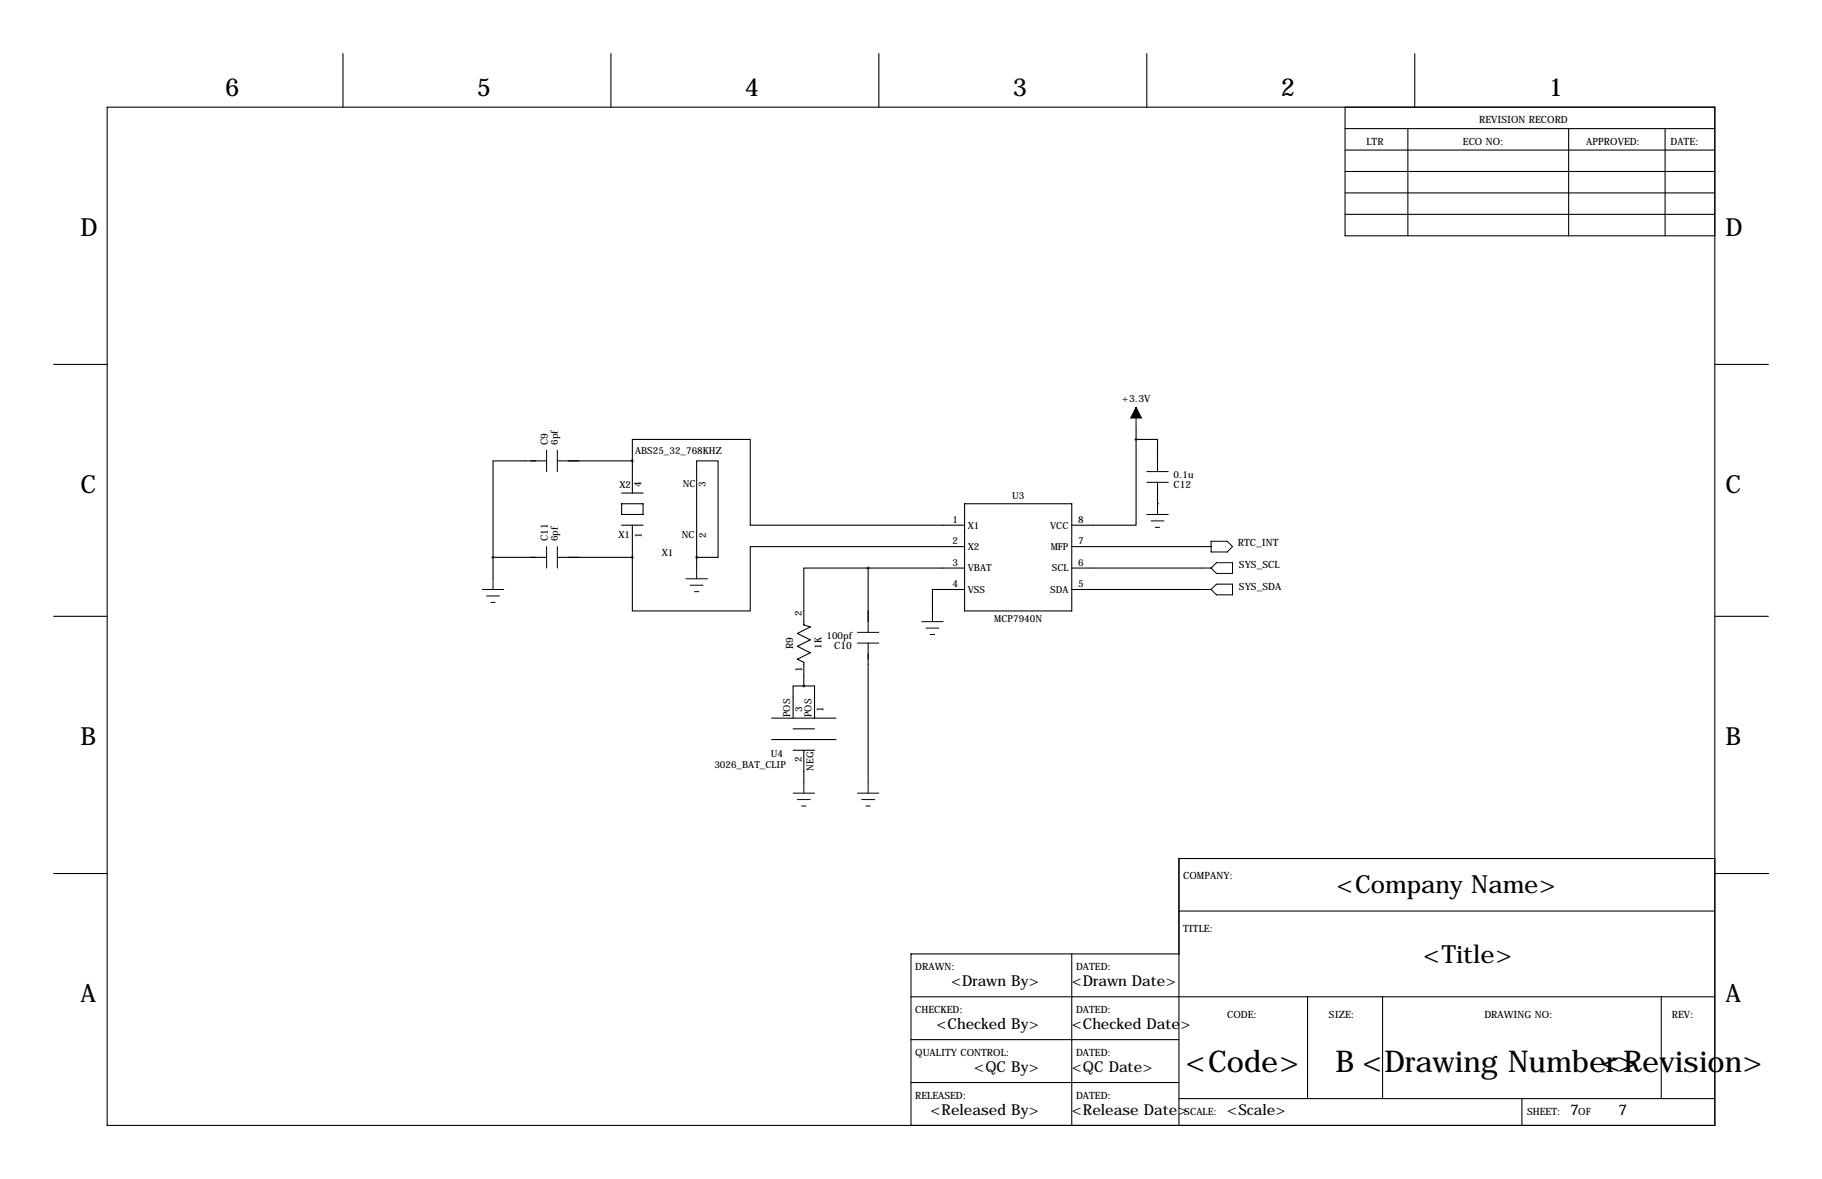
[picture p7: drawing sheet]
<svg xmlns="http://www.w3.org/2000/svg" width="432mm" height="279mm" viewBox="0 0 432 279" stroke-linecap="round" stroke-linejoin="round" font-family="sans-serif">
<g fill="none" stroke="#000" stroke-width=".25">
<path d="M81.3 12.7v12.7M144.8 12.7v12.7M208.3 12.7v12.7M271.8 12.7v12.7M335.3 12.7v12.7M25.4 25.4h381v241.3h-381zM318.8 30.5h87.6M318.8 35.6h87.6M318.8 25.4v30.5h87.6M333.7 30.5v25.4M371.8 30.5v25.4M394.6 30.5v25.4"/>
<path d="M318.8 45.7h87.6M318.8 50.8h87.6M318.8 40.6h87.6M12.7 86.4h12.7M406.4 86.4h12.7M129.5 109.2h-12.7v22.9M132.1 109.2h17.8M147.3 119.4h5.1v2.5h-5.1zM147.3 116.8h5.1M149.9 109.2v-5.1h27.9v20.4h50.8M149.9 109.2v7.6M228.6 119.4h25.4v25.4h-25.4z"/>
<path d="M269.2 104.1v20.4h-15.2M269.2 104.1h5.1v7.7M269.2 101.6v2.5M274.3 119.4h.1M274.3 114.3v5.1M116.8 132.1h12.7M116.8 132.1v5.1M132.1 132.1h17.8M147.3 124.5h5.1M149.9 124.5v7.6M165.1 132.1h5.1v-22.9h-5.1v25.4M205.7 134.6h-15.2v13.5l1.5 .5-3 1.5 3 1.5-3 1.6 3 1.5-3 1.5 1.5 .8v5.6"/>
<path d="M205.7 134.6h22.9M205.7 134.6v15.3M228.6 129.5h-50.8v15.3h-27.9v-12.7M228.6 139.7h-7.6v5.1M254 129.5h30.5M254 134.6h30.5M254 139.7h30.5M12.7 146h12.7M205.7 152.4v33M406.4 146h12.7M182.9 170.2h15.2M182.9 175.3h15.2"/>
<path d="M188 172.7h5M188 177.8h5M190.5 162.6h-2.5v7.6M190.5 162.6h2.5v7.6M190.5 177.8v7.6M12.7 207h12.7M279.4 215.9h127M406.4 203.5h-127v63.2M406.5 207h12.7M215.9 236.2h190.5M254 226.1v40.6M279.4 226.1h-63.5v40.6"/>
<path d="M309.9 236.2v24.1M327.7 236.2v24.1M393.7 236.2v24.1M215.9 246.4h63.5M215.9 256.5h63.5M279.4 260.3h127M360.7 260.3v6.4"/>
</g>
<g fill="none" stroke="#000" stroke-width=".24">
<path d="M269.2 96.5v5.1M129.5 106.7v5.1M132.1 106.7v5.1M271.8 114.3h5.1M271.8 111.8h5.1M274.3 119.4v2.5M114.3 139.7h5.1M116.8 137.2v2.5M129.5 129.5v5.1M132.1 129.5v5.1M162.6 137.2h5M163.6 138.7h3"/>
<path d="M165.1 134.6v2.6M271.8 121.9h5.1M272.8 123.4h3M273.8 125h1M284.5 139.7h2.5M284.5 129.5h2.5M284.5 134.6h2.5M287 128.3h3.8l1.3 1.2-1.3 1.3h-3.8zM287 139.7l1.3-1.3h3.8v2.6h-3.8zM287 134.6l1.3-1.3h3.8v2.6h-3.8zM115.3 141.2h3.1M116.3 142.7h1"/>
<path d="M164.6 140.2h1M203.2 152.4h5.1M203.2 149.9h5.1M218.4 147.3h5.1M219.5 148.8h3M220.5 150.4h1M221 144.8v2.5M188 188h5M189 189.5h3M190 191h1M190.5 185.4v2.6M203.2 188h5.1"/>
<path d="M204.2 189.5h3.1M205.2 191h1M205.7 185.4v2.6"/>
</g>
<path d="M269.2 96.5l1.3 2.6h-2.5z" fill="#000" stroke="#000" stroke-width=".24"/>
<path d="M149.8 109.2a.05 .05 0 0 0 .1 0 .05 .05 0 0 0-.1 0zM149.8 132.1a.05 .05 0 0 0 .1 0 .05 .05 0 0 0-.1 0zM116.8 132.1a.05 .05 0 0 0 .1 0 .05 .05 0 0 0-.1 0zM205.7 134.6a.05 .05 0 0 0 .1 0 .05 .05 0 0 0-.1 0zM269.2 104.1a.05 .05 0 0 0 .1 0 .05 .05 0 0 0-.1 0z" fill="#000" stroke="#000" stroke-width=".63"/>
<g font-size="7.1">
<text x="281" y="254">&lt;Code&gt;</text>
<text x="316.5" y="254">B &lt;Drawing Number&gt;</text>
<text x="379.4" y="254">&lt;Revision&gt;</text>
</g>
<g font-size="5.9">
<text x="53.3" y="22.9">6</text>
<text x="113" y="22.9">5</text>
<text x="176.5" y="22.9">4</text>
<text x="240" y="22.9">3</text>
<text x="303.5" y="22.9">2</text>
<text x="367" y="22.9">1</text>
<text x="19" y="55.9">D</text>
<text x="408.9" y="55.9">D</text>
<text x="19" y="116.8">C</text>
<text x="408.9" y="116.8">C</text>
<text x="19" y="176.5">B</text>
<text x="408.9" y="176.5">B</text>
<text x="316.8" y="211.6">&lt;Company Name&gt;</text>
<text x="337.3" y="228.1">&lt;Title&gt;</text>
<text x="19" y="237.5">A</text>
<text x="408.9" y="237.5">A</text>
</g>
<g font-size="3.6">
<text x="225.4" y="233.7">&lt;Drawn By&gt;</text>
<text x="254" y="233.7">&lt;Drawn Date&gt;</text>
<text x="221.9" y="243.8">&lt;Checked By&gt;</text>
<text x="254" y="243.8">&lt;Checked Date&gt;</text>
<text x="230.9" y="254">&lt;QC By&gt;</text>
<text x="254" y="254">&lt;QC Date&gt;</text>
<text x="220.5" y="264.1">&lt;Released By&gt;</text>
<text x="254" y="264.1">&lt;Release Date&gt;</text>
<text x="290.8" y="264.1">&lt;Scale&gt;</text>
<text x="372.1" y="264.1">7</text>
<text x="383.5" y="264.1">7</text>
</g>
<g font-size="2.4">
<text x="350.5" y="29.2">REVISION RECORD</text>
<text x="323.8" y="34.3">LTR</text>
<text x="346.7" y="34.3">ECO NO:</text>
<text x="375.9" y="34.3">APPROVED:</text>
<text x="395.9" y="34.3">DATE:</text>
<text x="265.8" y="95.2">+3.3V</text>
<text x="129.8" y="105.4" transform="rotate(-90 129.8 105.4)">C9</text>
<text x="278.1" y="115.7">C12</text>
<text x="129.8" y="128.3" transform="rotate(-90 129.8 128.3)">C11</text>
<text x="293.4" y="129.3">RTC_INT</text>
<text x="293.6" y="134.6">SYS_SCL</text>
<text x="293.6" y="139.7">SYS_SDA</text>
<text x="188" y="153.8" transform="rotate(-90 188 153.8)">R9</text>
<text x="197.7" y="153.8">C10</text>
<text x="280.4" y="208.3">COMPANY:</text>
<text x="280.4" y="221">TITLE:</text>
<text x="216.9" y="229.9">DRAWN:</text>
<text x="255" y="229.9">DATED:</text>
<text x="216.9" y="240">CHECKED:</text>
<text x="255" y="240">DATED:</text>
<text x="290.8" y="241.3">CODE:</text>
<text x="315" y="241.3">SIZE:</text>
<text x="351.8" y="241.3">DRAWING NO:</text>
<text x="396.2" y="241.3">REV:</text>
<text x="216.9" y="250.2">QUALITY CONTROL:</text>
<text x="255" y="250.2">DATED:</text>
<text x="216.9" y="260.3">RELEASED:</text>
<text x="255" y="260.3">DATED:</text>
<text x="280.7" y="264.2">SCALE:</text>
<text x="361.9" y="264.2">SHEET:</text>
<text x="374" y="264.2">OF</text>
</g>
<g font-size="2.3">
<text x="132.2" y="105.4" transform="rotate(-90 132.2 105.4)">6pf</text>
<text x="150.5" y="107.5">ABS25_32_768KHZ</text>
<text x="278.1" y="113.3">0.1u</text>
<text x="146.8" y="115.6">X2</text>
<text x="152" y="115.3" transform="rotate(-90 152 115.3)">4</text>
<text x="161.8" y="115.4">NC</text>
<text x="167.2" y="115.3" transform="rotate(-90 167.2 115.3)">3</text>
<text x="239.9" y="118.4">U3</text>
<text x="225.8" y="124">1</text>
<text x="229.4" y="125.3">X1</text>
<text x="248.9" y="125.3">VCC</text>
<text x="255.5" y="124">8</text>
<text x="132.2" y="128.3" transform="rotate(-90 132.2 128.3)">6pf</text>
<text x="146.6" y="127.6">X1</text>
<text x="152.1" y="127.6" transform="rotate(-90 152.1 127.6)">1</text>
<text x="156.9" y="131.8">X1</text>
<text x="161.6" y="127.6">NC</text>
<text x="167.4" y="127.6" transform="rotate(-90 167.4 127.6)">2</text>
<text x="225.8" y="129">2</text>
<text x="229.4" y="130.3">X2</text>
<text x="249" y="130.3">MFP</text>
<text x="255.5" y="129">7</text>
<text x="225.8" y="134.1">3</text>
<text x="229.4" y="135.4">VBAT</text>
<text x="249.3" y="135.4">SCL</text>
<text x="255.5" y="134.1">6</text>
<text x="225.8" y="139.2">4</text>
<text x="229.4" y="140.5">VSS</text>
<text x="248.9" y="140.5">SDA</text>
<text x="255.5" y="139.2">5</text>
<text x="190" y="146.1" transform="rotate(-90 190 146.1)">2</text>
<text x="235.6" y="147.4">MCP7940N</text>
<text x="194.7" y="153.8" transform="rotate(-90 194.7 153.8)">1K</text>
<text x="195.9" y="151.4">100pf</text>
<text x="190.1" y="159.2" transform="rotate(-90 190.1 159.2)">1</text>
<text x="187.2" y="170" transform="rotate(-90 187.2 170)">POS</text>
<text x="190.1" y="168.7" transform="rotate(-90 190.1 168.7)">3</text>
<text x="192.3" y="170" transform="rotate(-90 192.3 170)">POS</text>
<text x="195.2" y="168.7" transform="rotate(-90 195.2 168.7)">1</text>
<text x="182.7" y="179.3">U4</text>
<text x="169.3" y="182">3026_BAT_CLIP</text>
<text x="190" y="180.6" transform="rotate(-90 190 180.6)">2</text>
<text x="192.8" y="182.6" transform="rotate(-90 192.8 182.6)">NEG</text>
</g>
</svg>
